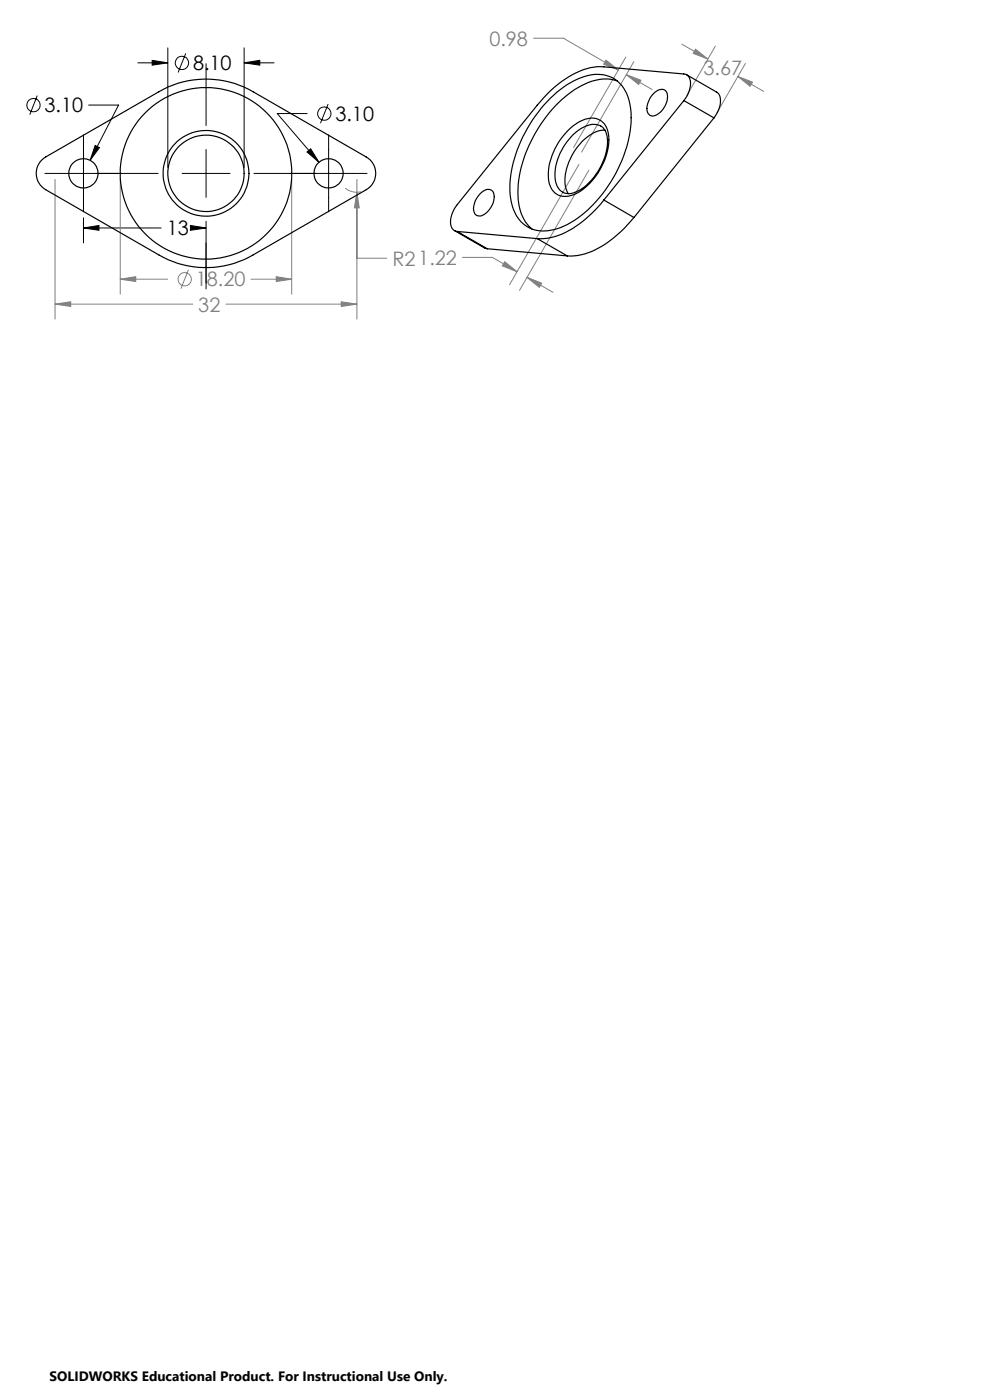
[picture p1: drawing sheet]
<svg xmlns="http://www.w3.org/2000/svg" width="210mm" height="297mm" viewBox="0 0 210 297" stroke-linecap="round" stroke-linejoin="round" font-family="sans-serif">
<g fill="none" stroke="#000" stroke-width=".21">
<path d="M29.2 13.3h6.4M32.3 12.8l3.3 .5-3.3 .5zM35.6 10.2v25.3M39.4 11.3l-1.6 4.1M43.7 13.5v13.1M51.8 13.3l3.3-.5v1zM51.8 10.2v25.3M51.8 13.3h6.3M7.9 20.3l-1.6 4M9.5 36.8h24M17.7 28.6v16.3M18.8 22.3h6.4l-6.1 11.7"/>
<path d="M20.2 30.9l.9 .4-2 2.7zM38.6 36.8h10.2M43.7 31.7v10.2M53.9 36.8h24M65.1 32.2l.8-.6 1.8 2.8zM65.2 24.1h-6.4l8.9 10.3M69.6 22.1l-1.6 4M69.7 28.6v16.3M17.7 48.4l3.3-.6v1.1zM17.7 46.2v5.3M17.7 48.4h16.5M40.4 47.8l3.3 .6-3.3 .5z"/>
<path d="M41.2 48.4h2.5M43.7 47v14.3"/>
<circle cx="38.6" cy="13.3" r="1.41"/>
<circle cx="7.1" cy="22.3" r="1.4"/>
<circle cx="68.8" cy="24.1" r="1.41"/>
</g>
<g fill="none" stroke="#808080" stroke-width=".21">
<path d="M113.2 8.1h6.3l11.7 6.7M128.6 12.8l2.6 2-3.1-1.2zM132.8 12.1l-11.1 19.2M132.9 15.8l3.1 1.2-.5 .9zM132.9 15.8l5.5 3.2M134.4 13.1l-11 19.2M144.6 9.4l5.5 3.1M147.5 10.4l2.6 2.1-3.1-1.2zM151.7 9.8l-6 10.4M156.5 16.2l3.1 1.2-.5 .9zM156.5 16.2l5.5 3.2M158.1 13.5l-6 10.4"/>
<path d="M11.7 38.1v29.6M25.5 38.1v24.3M61.9 38.1v24.3M73.2 39.9a3.9 3.9 0 0 0 3.4 .8M75.7 38.1v29.6M122.8 34.9l-14.7 25.5M124.9 36.1l-14.7 25.5M25.5 59.2l3.3-.5v1zM25.5 59.2h10.1M40 57.2l-1.6 4M53.2 59.2h8.7M58.6 58.7l3.3 .5-3.3 .5z"/>
<path d="M75.7 40.8l.5 3.3h-1zM75.7 54.8h6.4M98.1 54.6h6.4l5.2 3M107.1 55.5l2.6 2.1-3.2-1.2zM111.8 58.8l3.1 1.3-.5 .9zM111.8 58.8l5.5 3.2M11.7 64.5l3.3-.5v1zM11.7 64.5h29.2M47.9 64.5h27.8M72.4 64l3.3 .5-3.3 .5z"/>
<circle cx="39.2" cy="59.2" r="1.41"/>
</g>
<path d="M32.3 12.8l3.3 .5-3.3 .5zM51.8 13.3l3.3-.5v1zM17.7 48.4l3.3-.6v1.1zM40.4 47.8l3.3 .6-3.3 .5zM20.2 30.9l-1.1 3.1 2-2.7zM65.1 32.2l2.6 2.2-1.8-2.8z" fill="#000"/>
<path d="M25.5 59.2l3.3-.5v1zM58.6 58.7l3.3 .5-3.3 .5zM11.7 64.5l3.3-.5v1zM72.4 64l3.3 .5-3.3 .5zM75.7 40.8l-.5 3.3h1zM156.5 16.2l3.1 1.2-.5 .9zM147.5 10.4l2.6 2.1-3.1-1.2zM132.9 15.8l3.1 1.2-.5 .9zM128.6 12.8l2.6 2-3.1-1.2zM107.1 55.5l2.6 2.1-3.2-1.2zM111.8 58.8l3.1 1.3-.5 .9z" fill="#808080"/>
<g fill="none" stroke="#000" stroke-width=".25">
<path d="M131 17.2a9.5 9.5 0 0 0-8.3 1.3 28.4 28.4 0 0 0-12.8 22.3 9.6 9.6 0 0 0 2.9 7.8M139 19.5a1.47 1.47 0 0 1 2.5 .4 4.4 4.4 0 0 1-3.1 4.7 1.61 1.61 0 0 1-1.1-2.3 4.9 4.9 0 0 1 1.7-2.8zM145.7 15.9l6.3 3.6a2.81 2.81 0 0 1 .6 3.4l-1.2 2.1M8.6 34.3l1.1-1 24-13.8a19.9 19.9 0 0 1 20 0l24 13.8a4 4 0 0 1 0 6.9l-24 13.9a19.9 19.9 0 0 1-20 0l-24-13.9a4 4 0 0 1-1.1-5.9zM116.8 20.8a15.7 15.7 0 0 1 9.8-5 6.9 6.9 0 0 1 7 6 22.8 22.8 0 0 1-3 15 25.1 25.1 0 0 1-11.7 11.5 7.6 7.6 0 0 1-8-.9 10.2 10.2 0 0 1-2.7-8.4 29.2 29.2 0 0 1 8.6-18.2zM120.6 27.6a6.9 6.9 0 0 1 5.8-2.5 4.1 4.1 0 0 1 2.8 4.6 13.7 13.7 0 0 1-7.6 11.6 3.6 3.6 0 0 1-5.3-3.3 13.6 13.6 0 0 1 4.3-10.4zM127.5 26.7a4.2 4.2 0 0 0-4.7 .8 12 12 0 0 0-5 10.9 2.97 2.97 0 0 0 4.8 2.1 12.8 12.8 0 0 0 6.2-11.5 2.94 2.94 0 0 0-1.3-2.2M128.3 27.6a6.8 6.8 0 0 0-5.2 2.8 11.9 11.9 0 0 0-3.2 9.2l.6 1.5M145.1 21.3a5.2 5.2 0 0 0 1.1-4.8l-.3-.5-.6-.3-17.2-1.5a13.5 13.5 0 0 0-9 3.1l-2.3 1.9-2.9 3.1-16.9 21.1a5.2 5.2 0 0 0-1.2 4.9l.4 .5 .8 .3M145.1 21.3l-17 21.1M145.1 21.3l6.3 3.7M151.4 25l-16.9 21.1"/>
<path d="M96.4 48.9l6.4 3.7 .6 .2M97 49.1l16.9 1.5M97 49.1l6.4 3.7M101.9 41a1.72 1.72 0 0 1 2.6-.4 4.2 4.2 0 0 1-2.3 5.2 1.37 1.37 0 0 1-1.5-.4 1.37 1.37 0 0 1-.2-1.5 5 5 0 0 1 1.4-2.9zM103.4 52.8l16.9 1.5M113.9 50.6l6.4 3.7M128.1 42.4a22.1 22.1 0 0 1-10.6 7.8l-1.4 .3-2.2 .1M128.1 42.4l6.4 3.7M134.5 46.1a22.8 22.8 0 0 1-10.6 7.8l-1.5 .3-2.1 .1"/>
<circle cx="17.7" cy="36.8" r="3.1"/>
<circle cx="43.7" cy="36.8" r="18.2"/>
<circle cx="43.7" cy="36.8" r="8.1"/>
<circle cx="43.7" cy="36.8" r="9.1"/>
<circle cx="69.7" cy="36.8" r="3.1"/>
</g>
<g font-size="4.2" fill="#808080">
<text x="103.8" y="9.7">0.98</text>
<text x="149.2" y="15.9">3.67</text>
<text x="83.2" y="56.4">R21.22</text>
<text x="41.5" y="60.8">18.20</text>
<text x="42.1" y="66.1">32</text>
</g>
<g font-size="4.2">
<text x="40.9" y="14.9">8.10</text>
<text x="9.5" y="23.8">3.10</text>
<text x="71.1" y="25.6">3.10</text>
<text x="35.4" y="49.9">13</text>
</g>
<text font-size="2.9" x="10.5" y="292.9">SOLIDWORKS Educational Product. For Instructional Use Only.</text>
</svg>
